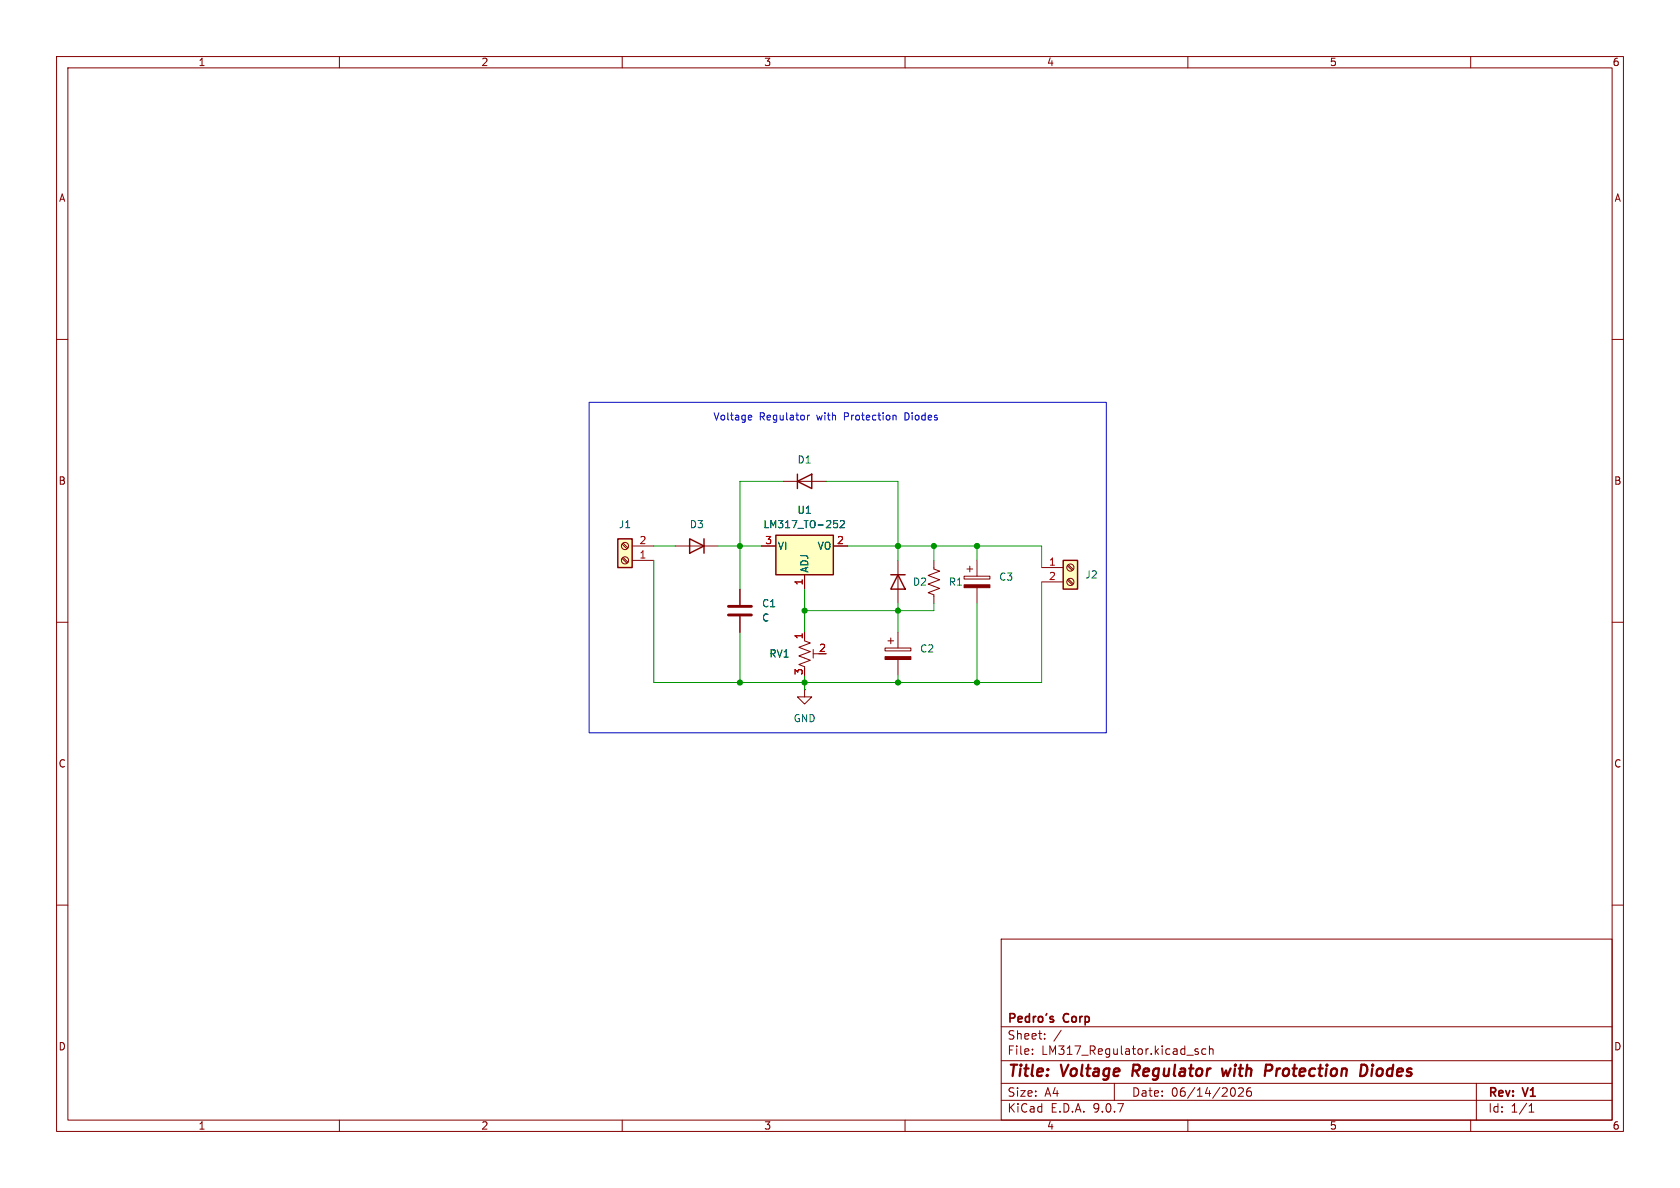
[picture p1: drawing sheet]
<svg xmlns="http://www.w3.org/2000/svg" width="297mm" height="210mm" viewBox="0 0 297 210" stroke-linecap="round" stroke-linejoin="round" font-family="sans-serif">
<g fill="none" stroke="#840000" stroke-width=".18">
<path d="M10 10h277v190h-277zM12 12h273v186h-273zM60 10v2M110 10v2M160 10v2M210 10v2M260 10v2M10 60h2M285 60h2M119.4 96.5h7.6M158.7 99.1v7.6M10 110h2"/>
<path d="M130.8 104.1v2.8M130.8 109v2.8M156.5 114.6h4.5v.5h-4.5zM157 113.3h1M157.5 112.8v1M158.7 111.8v2.8M158.7 116.6v2.8M285 110h2M10 160h2M177 166h108v32h-108zM285 160h2M60 198v2"/>
<path d="M110 198v2M160 198v2M177 194.5h108M177 191.5h108M177 187.5h108M177 181.5h108M182.5 186.3v.1M182.5 185.5v.1M184.7 183.6v.1M184.7 182.8v.1M187.6 182.1l-1.3 2M197 191.5v3"/>
<path d="M210 198v2M211.8 185.5l-.3-.1-.3 .2 .1 .2 .5 .2v.3h-.6M213.2 185.5l-.5-.1-.2 .3v.4l.1 .2h.6M213.8 185.5l.2-.1 .4 .1 .1 .9M213.8 184.9v1.5M218 192.3a.94 .94 0 0 1 0 1.5M219 192.4l.5-.1 .2 .1 .1 .3-.9 1.1h.9M221.1 192.3a.59 .59 0 0 0-.7 .6v.6l.1 .2 .5 .1 .2-.1v-.5l-.1-.3h-.4l-.3 .3M260 198v2M261 191.5v6.5M270.3 196.6h.9M270.3 195.5l.4-.4v1.5"/>
</g>
<path d="M200.4 188.2l-.2 2M216 188.9l.3 1.3 .5-.9 .2 .9 .6-1.3M223.8 188.2l1 .1a.58 .58 0 0 1-.3 1h-.8M240.7 188.2h.5a1.08 1.08 0 0 1 .5 1.1 1.08 1.08 0 0 1-.8 .9h-.5M242.6 188.9l-.2 1.3M242.7 188.2v.2M242.7 188.2l-.1 .1 .1 .1M242.7 188.2l.1 .1-.1 .1" fill="none" stroke="#840000" stroke-width=".4"/>
<path d="M186.2 180.3v.3" fill="none" stroke="#840000" stroke-width=".3"/>
<path d="M121.9 95.3l2.6 1.2-2.6 1.3zM124.5 95.3v2.5M157.5 101.6h2.5M158.7 101.6l1.3 2.5h-2.5z" fill="none" stroke="#840000" stroke-width=".25"/>
<path d="M156.5 116.1h4.5v.5h-4.5z" fill="#840000" stroke="#840000" stroke-width=".18"/>
<path d="M128.8 107.2h4M128.8 108.7h4" fill="none" stroke="#840000" stroke-width=".51"/>
<path d="M137.2 94.6h10.1v7h-10.1z" fill="#ffffc2"/>
<path d="M137.2 94.6h10.1v7h-10.1z" fill="none" stroke="#840000" stroke-width=".25"/>
<path d="M134.6 96.5h2.6M147.3 96.5h2.6M142.2 101.6v2.5" fill="none" stroke="#840000" stroke-width=".18"/>
<path d="M147.4 92h.6M147.5 92.5h.3l.3 .2-.1 .5-.5 .1M148.6 92.1l.4-.1 .3 .4-.8 .9h.8" fill="none" stroke="#006464" stroke-width=".18"/>
<path d="M109.2 95.3h2.6v5h-2.6z" fill="#ffffc2"/>
<path d="M109.2 95.3h2.6v5h-2.6z" fill="none" stroke="#840000" stroke-width=".25"/>
<g fill="none" stroke="#840000" stroke-width=".18">
<path d="M110 98.7l.8 .9M110 96.2l.8 .8M110.2 98.6l.8 .8M110.2 96l.8 .9M111.8 99.1h3.8M111.8 96.5h3.8M165.1 99.1v1.5l1 .4-2 .7 2 .8-2 .8 2 .7-2 .8 1 .4v1.5M172.7 99.1v2.8M142.2 113.3l1.1 .4-2.1 .7 2.1 .8-2.1 .8 2.1 .7-2.1 .8 1 .4v.2M142.2 111.8v1.2M143.8 114.8v1.5M143.8 115.6h1"/>
<path d="M170.4 101.9h4.6v.5h-4.6zM170.9 100.6h1.1M171.4 100.1v1M172.7 103.9v2.8M142.2 121.9v1.3h1.3l-1.3 1.3-1.2-1.3h1.2M142.2 121.9h.1"/>
<circle cx="110.5" cy="96.5" r=".63"/>
<circle cx="110.5" cy="99.1" r=".63"/>
</g>
<path d="M170.4 103.4h4.6v.5h-4.6z" fill="#840000" stroke="#840000" stroke-width=".18"/>
<path d="M188 99.1h2.5v5h-2.5z" fill="#ffffc2"/>
<path d="M141 85.1l2.5-1.3v2.6zM141 83.8v2.6M188 99.1h2.5v5h-2.5z" fill="none" stroke="#840000" stroke-width=".25"/>
<g fill="none" stroke="#840000" stroke-width=".18">
<path d="M134.6 96.5h2.6M138.4 85.1h7.6M147.3 96.5h2.6M188.7 100l.9 .8M188.9 99.8l.8 .9M130.8 104.1v2.8M130.8 109v2.8M142.2 101.6v2.5M142.2 111.8v1.2M184.1 100.3h3.9M184.1 102.9h3.9M188.7 102.5l.9 .9"/>
<path d="M188.9 102.4l.8 .8"/>
<circle cx="189.2" cy="100.3" r=".63"/>
<circle cx="189.2" cy="102.9" r=".63"/>
</g>
<g fill="none" stroke="#009600" stroke-width=".18">
<path d="M115.6 96.5h3.8M115.6 99.1v21.6h68.5v-17.8M127 96.5h7.6M138.4 85.1h-7.6v19M146 85.1h12.7v14M149.9 96.5h34.2v3.8M165.1 96.5v2.6M172.7 96.5v2.6M130.8 111.8v8.9M142.2 104.1v7.7M142.2 119.4v2.5M158.7 106.7v5.1"/>
<path d="M158.7 119.4v1.3M165.1 106.7v1.3h-22.9M172.7 106.7v14"/>
</g>
<path d="M104.1 71.1h91.5v58.4h-91.5zM132.5 73.4l.3 .1 .1 .2-.6 .1M132.8 74.2h-.3M142.8 73.4v.8M143.1 73.4l-.3 .2M157.9 73.5h.5v.7" fill="none" stroke="#0000c2" stroke-width=".18"/>
<path d="M147.4 92h.6M147.5 92.5h.3l.3 .2-.1 .5-.5 .1M148.6 92.1l.4-.1 .3 .4-.8 .9h.8" fill="none" stroke="#006464" stroke-width=".18"/>
<g fill="#009600" stroke="#009600" stroke-width=".18">
<circle cx="165.1" cy="96.5" r=".46"/>
<circle cx="158.7" cy="96.5" r=".46"/>
<circle cx="130.8" cy="96.5" r=".46"/>
<circle cx="130.8" cy="120.7" r=".46"/>
<circle cx="158.7" cy="108" r=".46"/>
<circle cx="158.7" cy="120.7" r=".46"/>
<circle cx="142.2" cy="120.7" r=".46"/>
<circle cx="172.7" cy="120.7" r=".46"/>
<circle cx="172.7" cy="96.5" r=".46"/>
<circle cx="142.2" cy="108" r=".46"/>
</g>
<g font-size="2.8" fill="#840000">
<text x="178" y="190.9">Title:</text>
<text x="187.7" y="190.9">Voltage</text>
<text x="201" y="190.9">Regulator</text>
<text x="217.7" y="190.9">with</text>
<text x="226.1" y="190.9">Protection</text>
<text x="243.7" y="190.9">Diodes</text>
</g>
<g font-size="2.1" fill="#840000">
<text x="178" y="184">Sheet:</text>
<text x="178" y="181.2">Pedro's</text>
<text x="188.1" y="181.2">Corp</text>
<text x="178" y="186.7">File:</text>
<text x="184.1" y="186.7">LM317_Regulator.kicad_sch</text>
<text x="178" y="196.9">KiCad</text>
<text x="178" y="194.1">Size:</text>
<text x="184.7" y="194.1">A4</text>
<text x="185.7" y="196.9">E.D.A.</text>
<text x="193.3" y="196.9">9.0.7</text>
<text x="200" y="194.1">Date:</text>
<text x="207" y="194.1">06/14/2026</text>
<text x="263" y="194.3">Rev:</text>
<text x="263" y="196.9">Id:</text>
<text x="267.1" y="196.9">1/1</text>
<text x="269.4" y="194.3">V1</text>
</g>
<g font-size="1.8" fill="#840000">
<text x="35" y="11.9">1</text>
<text x="85" y="11.9">2</text>
<text x="135" y="11.9">3</text>
<text x="185" y="11.9">4</text>
<text x="235" y="11.9">5</text>
<text x="285" y="11.9">6</text>
<text x="10.3" y="35.9">A</text>
<text x="285.3" y="35.9">A</text>
<text x="10.3" y="85.9">B</text>
<text x="285.3" y="85.9">B</text>
<text x="10.3" y="135.9">C</text>
<text x="285.3" y="135.9">C</text>
<text x="10.3" y="185.9">D</text>
<text x="285.3" y="185.9">D</text>
<text x="35" y="199.9">1</text>
<text x="85" y="199.9">2</text>
<text x="135" y="199.9">3</text>
<text x="185" y="199.9">4</text>
<text x="235" y="199.9">5</text>
<text x="285" y="199.9">6</text>
</g>
<g font-size="1.8" fill="#0000c2">
<text x="126" y="74.5">Voltage</text>
<text x="134.2" y="74.5">Regulator</text>
<text x="144.5" y="74.5">with</text>
<text x="149.5" y="74.5">Protection</text>
<text x="160.4" y="74.5">Diodes</text>
</g>
<g font-size="1.8" fill="#006464">
<text x="140.9" y="82.1">D1</text>
<text x="109.3" y="93.6">J1</text>
<text x="121.8" y="93.6">D3</text>
<text x="134.9" y="93.6">LM317_TO-252</text>
<text x="140.9" y="91">U1</text>
<text x="137.4" y="97.4">VI</text>
<text x="143.1" y="101.3" transform="rotate(-90 143.1 101.3)">ADJ</text>
<text x="144.4" y="97.4">VO</text>
<text x="134.6" y="107.5">C1</text>
<text x="161.3" y="103.7">D2</text>
<text x="167.6" y="103.7">R1</text>
<text x="176.5" y="102.8">C3</text>
<text x="191.8" y="102.5">J2</text>
<text x="134.6" y="110.1">C</text>
<text x="135.9" y="116.4">RV1</text>
<text x="162.6" y="115.5">C2</text>
<text x="140.2" y="127.9">GND</text>
</g>
<g font-size="1.8" fill="#a90000">
<text x="113" y="98.8">1</text>
<text x="113" y="96.3">2</text>
<text x="135.2" y="96.3">3</text>
<text x="147.9" y="96.3">2</text>
<text x="185.3" y="100.1">1</text>
<text x="142" y="103.6" transform="rotate(-90 142 103.6)">1</text>
<text x="185.3" y="102.6">2</text>
<text x="142" y="113.1" transform="rotate(-90 142 113.1)">1</text>
<text x="142" y="119.5" transform="rotate(-90 142 119.5)">3</text>
<text x="144.7" y="115.3">2</text>
</g>
</svg>
